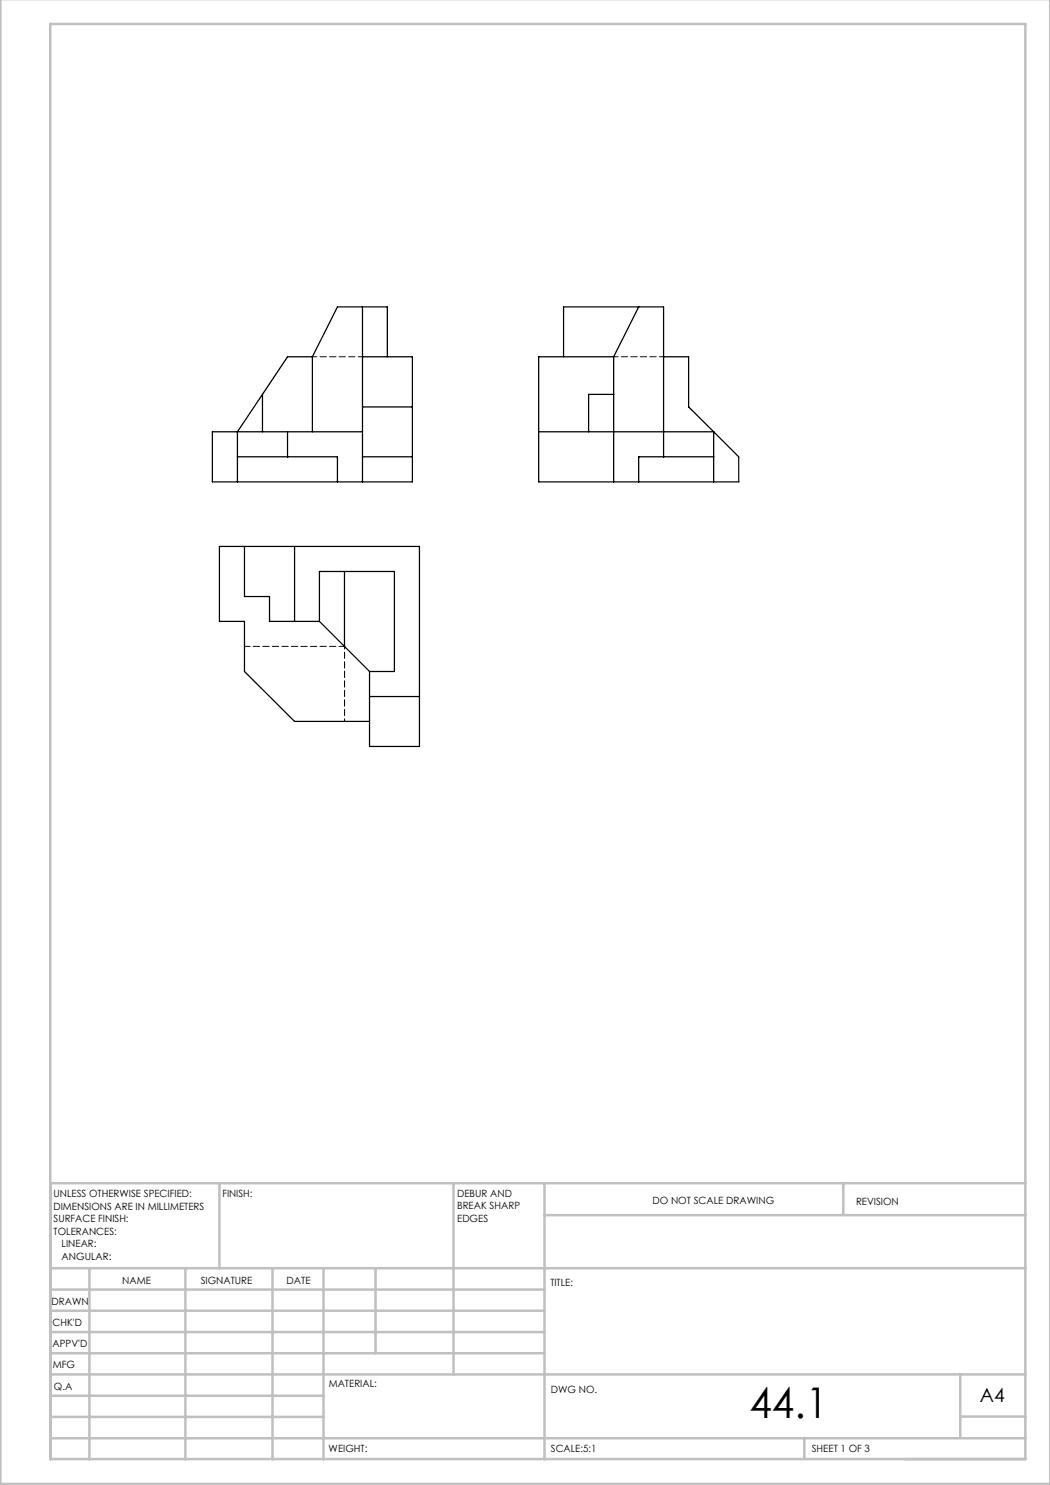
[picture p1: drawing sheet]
<svg xmlns="http://www.w3.org/2000/svg" width="210mm" height="297mm" viewBox="0 0 210 297" stroke-linecap="round" stroke-linejoin="round" font-family="sans-serif">
<g fill="none" stroke="#c0c0c0" stroke-width=".5">
<path d="M.1 -.1v296.9h209.9v-296.9M10.1 4.8h195v287h-195zM43.9 236.6v17M90.7 236.6v38.3M108.9 236.6v55.3M168.7 236.6v6.3M205.1 236.6h-195v55.3M10.1 253.6h195M10.1 257.9h98.8M17.9 253.6v38.3M37.1 253.6v38.3M54.5 253.6v38.3"/>
<path d="M64.7 253.6v38.3M75.1 253.6v17M108.9 243h96.2M10.1 270.6h98.8M10.1 266.4h98.8M10.1 262.1h98.8M10.1 279.1h54.6M10.1 274.9h195M192.1 274.8v12.7M10.1 287.7h195M10.1 283.4h54.6M160.9 287.5v4.3"/>
<path d="M192.1 283.3h13"/>
</g>
<g fill="none" stroke="#000" stroke-width=".25">
<path d="M52.5 78.9v7.5M62.5 71.4h-5l-10 15v10M62.5 71.4l5-10h10v10M62.5 71.4v15M72.5 71.4h10v25h-40v-10h30M72.5 61.4v35M112.7 71.4v-10h20v30M122.7 71.4v25M122.7 71.4h-15v25h40v-5l-5-5M122.7 78.9h-5v7.5M127.7 61.4l-5 10M132.7 71.4h5v10l5 5"/>
<path d="M47.5 91.4h20v5M57.5 86.4v5M72.5 91.4h10M72.5 81.4h10M107.7 86.4h35M142.7 91.4h-15v5M142.7 86.4v10M48.9 109.3v10h5v5h10M58.9 109.3v15M68.9 114.3v15M63.9 124.3v-10h15v20h-5M63.9 124.3l10 10"/>
<path d="M73.9 134.3v15h10v-40h-40v15h5v10l10 10h15M73.9 139.3h10"/>
</g>
<path d="M72.5 71.3h-10M132.7 71.3h-10" fill="none" stroke="#000" stroke-width=".2" stroke-dasharray="1.3 .6" stroke-dashoffset=".4"/>
<path d="M68.9 129.3v15" fill="none" stroke="#000" stroke-width=".2" stroke-dasharray="1.3 .6" stroke-dashoffset=".8"/>
<path d="M48.9 129.3h20" fill="none" stroke="#000" stroke-width=".2" stroke-dasharray="1.3 .6" stroke-dashoffset=".2"/>
<text font-size="8.5" x="149.9" y="283.5">44.1</text>
<text font-size="3.9" x="196" y="280.4">A4</text>
<g font-size="2">
<text x="10.7" y="239.5">UNLESS OTHERWISE SPECIFIED:</text>
<text x="44.5" y="239.5">FINISH:</text>
<text x="91.4" y="239.4">DEBUR AND</text>
<text x="10.7" y="242">DIMENSIONS ARE IN MILLIMETERS</text>
<text x="10.7" y="244.5">SURFACE FINISH:</text>
<text x="91.4" y="241.9">BREAK SHARP</text>
<text x="91.4" y="244.4">EDGES</text>
<text x="130.5" y="240.8">DO NOT SCALE DRAWING</text>
<text x="171.2" y="241">REVISION</text>
<text x="10.7" y="247">TOLERANCES:</text>
<text x="12.3" y="249.5">LINEAR:</text>
<text x="12.3" y="252">ANGULAR:</text>
<text x="24.4" y="256.9">NAME</text>
<text x="40.1" y="256.8">SIGNATURE</text>
<text x="57.3" y="256.8">DATE</text>
<text x="110.1" y="257.1">TITLE:</text>
<text x="10.3" y="260.9">DRAWN</text>
<text x="10.5" y="269.3">APPV'D</text>
<text x="10.5" y="265.2">CHK'D</text>
<text x="10.6" y="273.6">MFG</text>
<text x="10.8" y="278">Q.A</text>
<text x="65.8" y="277.4">MATERIAL:</text>
<text x="110.2" y="278.5">DWG NO.</text>
<text x="65.7" y="290.4">WEIGHT:</text>
<text x="110.2" y="290.5">SCALE:5:1</text>
<text x="162.4" y="290.4">SHEET 1 OF 3</text>
</g>
</svg>
